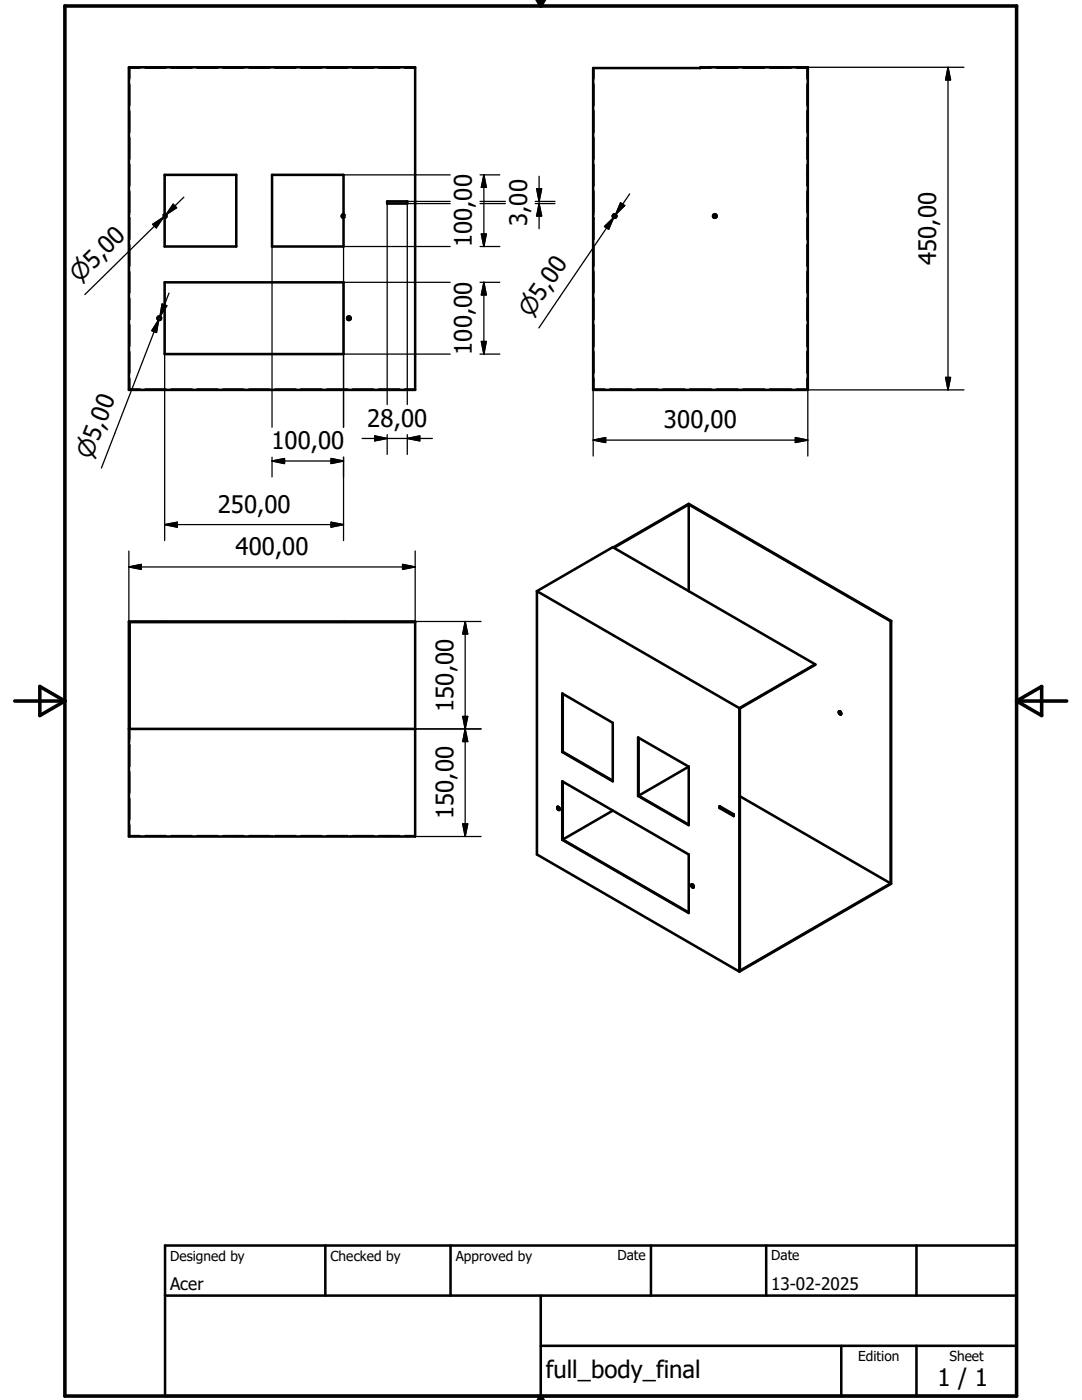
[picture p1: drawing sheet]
<svg xmlns="http://www.w3.org/2000/svg" width="216mm" height="279mm" viewBox="0 0 216 279" stroke-linecap="round" stroke-linejoin="round" font-family="sans-serif">
<g fill="none" stroke="#000" stroke-width=".51">
<path d="M25.7 13.4h57.1v64.4h-57.1zM118.4 13.6l42.8-.2v64.4h-42.8zM32.9 34.9h14.2v14.3h-14.2zM54.3 34.9h14.2v14.3h-14.2zM32.9 42.8a.36 .36 0 0 1 .3 .3 .36 .36 0 0 1-.3 .4M32.9 56.3h35.6v14.4h-35.6zM68.5 42.8a.36 .36 0 0 0-.3 .3 .36 .36 0 0 0 .3 .4M77.3 40.2h4v.4h-4zM107.1 118l15.2-8.8 40.4 23.4M107.1 118l40.4 23.3M107.1 118v52.5l40.4 23.4M122.4 109.3l15-8.7 40.4 23.3"/>
<path d="M137.4 100.7v17.3M137.4 100.7l-14.9 8.6M137.4 100.7l40.3 23.3M25.7 124h57.1v42.9h-57.1zM82.8 124.2h-56.9v21.3M112.2 138.4l10.1 5.9v11.6l-10.1-5.8zM112.3 138.5v11.5M162.7 132.6l-15.1 8.8v52.3l30.1-17.4M162.7 132.6l-15.2 8.7M177.7 124v52.3M177.8 123.9l-.1 .1M177.8 123.9v52.5l-30.3 17.5"/>
<path d="M25.7 145.5h57.1M112.2 155.9l25.2 14.6v11.7l-25.2-14.6zM112.3 150l10 5.8M112.3 150l-.1 .1M112.3 156v11.6M127.4 158.8l10 5.8M127.4 158.8l-.1 .1M127.4 147.2v11.6M137.4 153v11.7l-10.1-5.8M137.4 153l-10.1-5.8v11.7M137.4 153l-10 5.8M147.5 141.3v52.6"/>
<path d="M147.6 158.9l30.1 17.4M167.4 142a.34 .34 0 0 1 .4 .2 .34 .34 0 0 1-.1 .4l-.3-.2zM167.5 141.9l.1 .5 .2 .1M111.3 161a.37 .37 0 0 1 .3 .2 .37 .37 0 0 1-.1 .5l-.3-.4zM111.3 161l.1 .4 .2 .2M112.3 167.6h-.1M112.3 167.6l25.1 14.5M122.3 161.8l-10 5.8M137.9 176.6a.34 .34 0 0 1 .5 .1 .34 .34 0 0 1-.1 .4l-.4-.3zM138.1 176.5v.3l.3 .3M143.6 160.9l2.8 1.6v.4l-2.8-1.7zM143.7 161v.2"/>
<path d="M143.7 161.2h-.1M143.7 161.2l2.7 1.6M32.9 258.6h170M32.9 248.6h170v30h-170zM64.9 248.6v10M89.9 248.6v10M107.9 258.6v20M129.9 248.6v10M152.9 248.6v10M182.9 248.6v10M107.9 268.6h95M167.9 268.6v10"/>
<path d="M182.9 268.6v10"/>
<circle cx="122.6" cy="43.1" r=".35"/>
<circle cx="142.6" cy="43.1" r=".35"/>
<circle cx="31.8" cy="63.5" r=".36"/>
<circle cx="69.6" cy="63.5" r=".36"/>
</g>
<g fill="none" stroke="#000" stroke-width=".36">
<path d="M25.7 13.6h.1M25.8 13.6h2.1M25.9 13.6v2.1M25.9 16.8v4.3M29 13.6h4.1M34.1 13.6h4.2M39.3 13.6h4.2M44.5 13.6h4.1M49.7 13.6h4.1M54.9 13.6h4.1M60 13.6h4.2M65.2 13.6h4.2"/>
<path d="M70.4 13.6h4.1M75.6 13.6h4.1M80.8 13.6h2M118.5 13.6v2.1M118.5 16.8v4.3M139.8 13.6h2.1M143 13.6h4.2M148.3 13.6h4.2M153.6 13.6h4.3M158.9 13.6h2.1v2.1M161 16.8v4.3M25.9 22.1v4.3"/>
<path d="M25.9 27.5v4.2M25.9 32.8v4.3M25.9 38.2v4.2M118.5 22.1v4.3M118.5 27.5v4.2M118.5 32.8v4.3M118.5 38.2v4.2M161 34.9h.1M161 22.1v4.3M161 27.5v4.2M161 32.8v4.3M161 38.2v4.2"/>
<path d="M161.1 34.9h.1M25.7 42.8h.1M25.7 43.5h.1M25.8 42.8h.1M25.8 43.5h.1M25.9 43.5v4.3M25.9 48.8v4.3M25.9 54.2v4.3M25.9 59.5v4.3M32.5 43.3l.4 .2M32.9 42.8l-.4 .1M68.5 42.8l.4 .1"/>
<path d="M68.9 43.3l-.4 .2M118.4 42.8h.1M118.4 43.5h.1M118.5 42.8h.1M118.5 43.5h.1M118.5 43.5v4.3M118.5 48.8v4.3M118.5 54.2v4.3M118.5 59.5v4.3M161 40.2h.1M161 40.6h.1M161 49.2h.1"/>
<path d="M161 43.5v4.3M161 48.8v4.3M161 54.2v4.3M161 59.5v4.3M161 56.3h.1M161.1 40.2h.1M161.1 40.6h.1M161.1 49.2h.1M161.1 56.3h.1M25.9 75.5v2.2h2M25.9 64.8v4.3M25.9 70.2v4.3"/>
<path d="M29 77.7h4.1M34.1 77.7h4.2M39.3 77.7h4.2M44.5 77.7h4.1M49.7 77.7h4.1M54.9 77.7h4.1M60 77.7h4.2M65.2 77.7h4.2M70.4 77.7h4.1M75.6 77.7h4.1M80.8 77.7h2M118.5 75.5v2.2h2.1"/>
<path d="M118.5 64.8v4.3M118.5 70.2v4.3M121.7 77.7h4.2M127 77.7h4.3M132.3 77.7h4.3M137.7 77.7h4.2M143 77.7h4.2M148.3 77.7h4.2M153.6 77.7h4.3M161 75.5v2.2h-2.1M161 64.8v4.3M161 70.2v4.3"/>
<path d="M161 70.7h.1M161 63.9h.1M161 63.2h.1M161.1 70.7h.1M161.1 63.9h.1M161.1 63.2h.1M25.7 127.9h.1M25.7 128.7h.1M25.8 127.9h.1M25.8 128.7h.1M32.5 124v.1M32.5 124.1v.1"/>
<path d="M33.2 124v.1M33.2 124.1v.1M68.2 124v.1M68.2 124.1v.1M68.9 124v.1M68.9 124.1v.1M25.7 148h.1M25.7 148.7h.1M25.8 148h.1M25.8 148.7h.1M25.9 145.5v2.1M25.9 148.7v4.3"/>
<path d="M25.9 154v4.3M25.9 159.3v4.3M25.9 164.7v2.1h2M29 166.8h4.1M31.4 166.8h.1M31.4 166.9h.1M32.1 166.8h.1M32.1 166.9h.1M32.9 166.8h.1M32.9 166.9h.1M34.1 166.8h4.2M39.3 166.8h4.2"/>
<path d="M44.5 166.8h4.1M47.1 166.8h.1M47.1 166.9h.1M49.7 166.8h4.1M54.3 166.8h.1M54.3 166.9h.1M54.9 166.8h4.1M60 166.8h4.2M65.2 166.8h4.2M68.5 166.8h.1M68.5 166.9h.1M69.3 166.8h.1"/>
<path d="M69.3 166.9h.1M70 166.8h.1M70 166.9h.1M70.4 166.8h4.1M75.6 166.8h4.1M77.3 166.8h.1M77.3 166.9h.1M80.8 166.8h2M81.3 166.8h.1M81.3 166.9h.1"/>
</g>
<path d="M107.2 -.1l.7 1.3M107.9 -.1v1.3M108.6 0l-.7 1.2M12.9 1.2h190v277.4h-190zM2.9 139.9h10M7.9 137l5 2.9-5 2.9zM202.9 139.9h10M202.9 139.9l5-2.9v5.8zM107.9 278.6v.8M107.9 278.6l-.5 .8M107.9 278.6l.5 .8" fill="none" stroke="#000" stroke-width=".71"/>
<g fill="none" stroke="#000" stroke-width=".25">
<path d="M161.2 13.4h31.1M189.2 13.4v64.4M189.2 13.4l.5 2.5h-1zM36.7 39.4l-3.6 3.5M68.5 34.9h21.3M95.8 34.9h3.9M96.6 34.9v14.3M96.6 34.9l.4 2.5h-1zM107.1 37.7h1l-.5 2.5zM107.6 35.2v10.4M125.6 38.7l-2.8 4.1M30.5 44.8l2.1-1.4-1.4 2.1z"/>
<path d="M32.6 43.4l-15.7 15.4M33.7 58.5l-1.8 4.7M34.6 40.8l.6 .7-2.1 1.4zM54.3 49.2v36.1M68.5 56.3h21.3M77.3 40.6v40.1M81.3 40.2h8.5M89.8 49.2h-21.3v36.1M89.8 40.6h-8.5v40.1M95.8 49.2h3.9M95.8 56.3h3.9M95.8 40.6h5"/>
<path d="M95.8 40.2h5M96 46.7h1l-.4 2.5zM96.6 56.3v14.4M96.6 56.3l.4 2.6h-1zM106.8 40.6h3.9M106.8 40.2h3.9M107.6 40.6l.5 2.5h-1zM120.6 45.2l1.8-1.8-.9 2.4zM122.4 43.4l-1.4 2.1M122.4 43.4l-14.9 22M123.8 40.5l.9 .5-1.9 1.8zM31.7 63.8l-1 2.4"/>
<path d="M31.7 63.8l-.5 2.6-.9-.4zM31.7 63.8l-11.5 29.6M32.3 60.7l1 .3-1.4 2.2zM32.9 70.7v37.2M68.5 70.7h21.3M95.8 70.7h3.9M96 68.1h1l-.4 2.6zM118.4 77.8v13.2M188.7 75.3h1l-.5 2.5zM192.3 77.8h-31.1v13.2M54.3 92h14.2M54.3 92l2.5-.5v1z"/>
<path d="M54.3 91.2v4M66.1 91.5l2.4 .5-2.4 .5zM68.5 91.2v16.7M72.3 87.5h14M74.8 87l2.5 .5-2.5 .5zM77.3 86.7v4M81.3 87.5l2.5-.5v1zM81.3 86.7v4M118.4 87.8h42.8M118.4 87.8l2.4-.5v1zM158.7 87.3l2.5 .5-2.5 .5zM25.7 113.1h57.1"/>
<path d="M25.7 113.1l2.5-.5v1zM25.7 110v56.9M32.9 104.7h35.6M32.9 104.7l2.5-.5v1zM66.1 104.2l2.4 .5-2.4 .5zM80.3 112.6l2.5 .5-2.5 .5zM82.8 110v56.9h13.2M25.7 124h70.3M92.8 124v42.9M92.8 124l.5 2.5h-1zM25.7 145.5h70.3M92.3 143h1l-.5 2.5z"/>
<path d="M92.8 145.5l.5 2.5h-1zM92.3 164.4h1l-.5 2.5z"/>
</g>
<g fill="#000" stroke="#000" stroke-width=".25">
<path d="M189.2 13.4l.5 2.5h-1zM96.6 34.9l.4 2.5h-1zM107.1 37.7h1l-.5 2.5zM30.5 44.8l2.1-1.4-1.4 2.1zM34.6 40.8l.6 .7-2.1 1.4zM96 46.7h1l-.4 2.5zM96.6 56.3l.4 2.6h-1zM107.6 40.6l.5 2.5h-1zM120.6 45.2l1.8-1.8-.9 2.4zM123.8 40.5l.9 .5-1.9 1.8zM31.7 63.8l-.5 2.6-.9-.4zM32.3 60.7l1 .3-1.4 2.2z"/>
<path d="M96 68.1h1l-.4 2.6zM188.7 75.3h1l-.5 2.5zM54.3 92l2.5-.5v1zM66.1 91.5l2.4 .5-2.4 .5zM74.8 87l2.5 .5-2.5 .5zM81.3 87.5l2.5-.5v1zM118.4 87.8l2.4-.5v1zM158.7 87.3l2.5 .5-2.5 .5zM25.7 113.1l2.5-.5v1zM32.9 104.7l2.5-.5v1zM66.1 104.2l2.4 .5-2.4 .5zM80.3 112.6l2.5 .5-2.5 .5z"/>
<path d="M92.8 124l.5 2.5h-1zM92.3 143h1l-.5 2.5zM92.8 145.5l.5 2.5h-1zM92.3 164.4h1l-.5 2.5z"/>
</g>
<g font-size="4.8">
<text x="105.2" y="45.1" transform="rotate(-90 105.2 45.1)">3,00</text>
<text x="94.1" y="49.4" transform="rotate(-90 94.1 49.4)">100,00</text>
<text x="186.8" y="52.9" transform="rotate(-90 186.8 52.9)">450,00</text>
<text x="94.1" y="70.8" transform="rotate(-90 94.1 70.8)">100,00</text>
<text x="54.1" y="89.6">100,00</text>
<text x="73.3" y="85.1">28,00</text>
<text x="132.5" y="85.4">300,00</text>
<text x="43.4" y="102.3">250,00</text>
<text x="47" y="110.7">400,00</text>
<text x="90.5" y="142" transform="rotate(-90 90.5 142)">150,00</text>
<text x="90.5" y="163.5" transform="rotate(-90 90.5 163.5)">150,00</text>
<text x="108.9" y="275">full_body_final</text>
<text x="187.1" y="276.5">1 / 1</text>
</g>
<g font-size="4.6">
<text x="15.8" y="56.6" transform="rotate(-45 15.8 56.6)">n5,0</text>
<text x="106" y="63.5" transform="rotate(-56 106 63.5)">n5,00</text>
<text x="18.3" y="91.9" transform="rotate(-69 18.3 91.9)">n5,0</text>
</g>
<g font-size="3.4">
<text x="34" y="257.5">Acer</text>
<text x="153.9" y="257.5">13-02-2025</text>
</g>
<g font-size="2.7">
<text x="34" y="251.6">Designed by</text>
<text x="66" y="251.6">Checked by</text>
<text x="90.9" y="251.6">Approved by</text>
<text x="123.2" y="251.5">Date</text>
<text x="153.9" y="251.5">Date</text>
<text x="171.2" y="271.6">Edition</text>
<text x="189.4" y="271.6">Sheet</text>
</g>
</svg>
